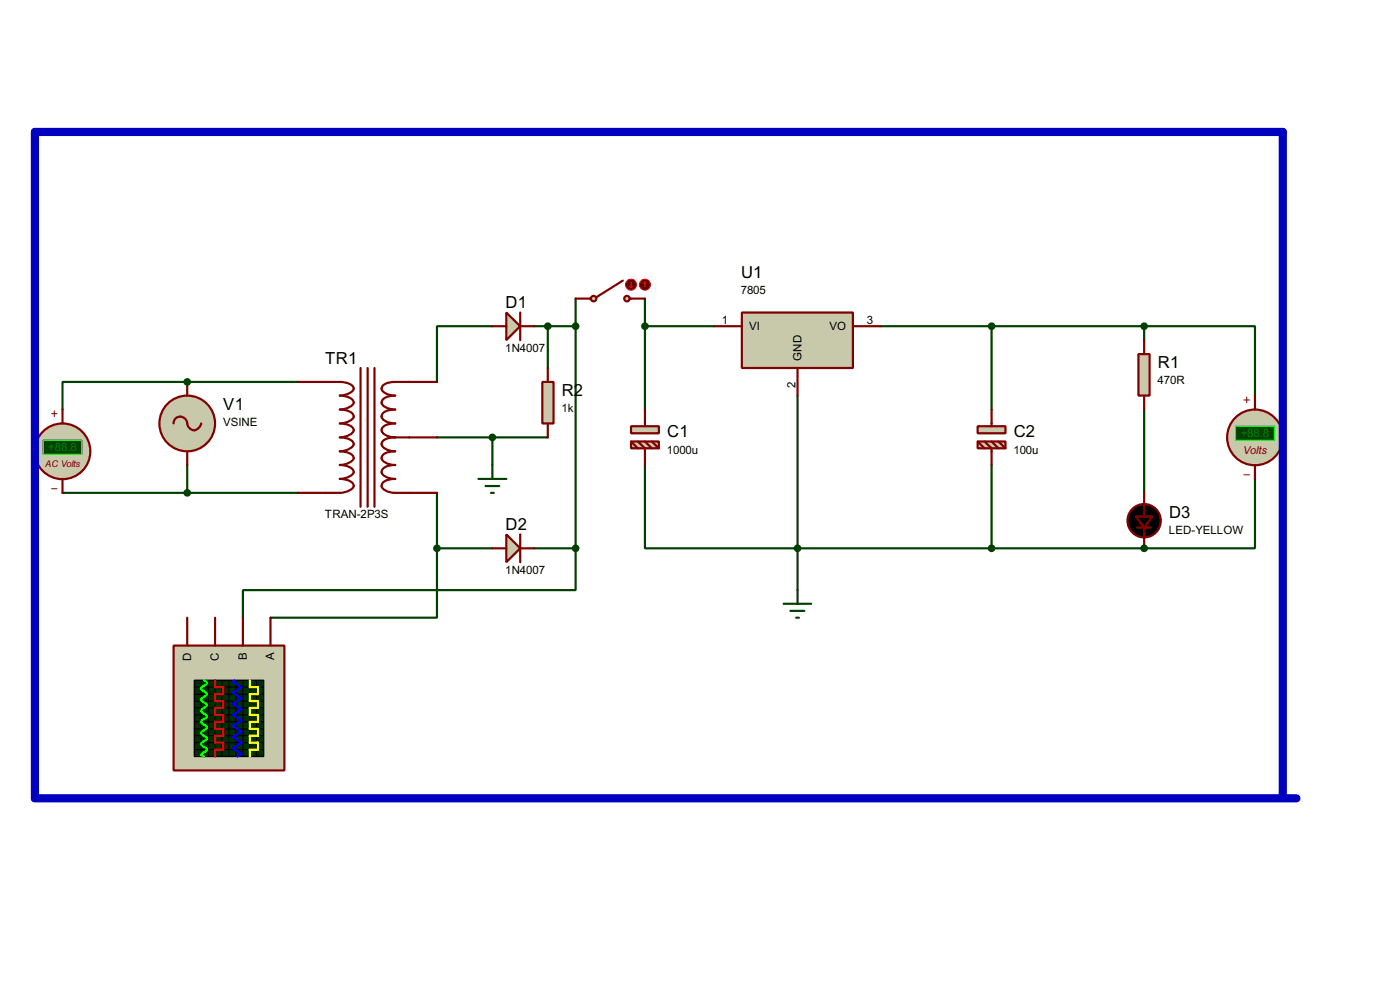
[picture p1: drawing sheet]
<svg xmlns="http://www.w3.org/2000/svg" width="256mm" height="180mm" viewBox="0 0 256 180" stroke-linecap="round" stroke-linejoin="round" font-family="sans-serif">
<path d="M90.2 59.7h-10.1v10.2M130.9 59.7h-12.7v15.3M161.3 59.7h20.4v15.3M34.3 69.9h20.4M146.1 72.4v35.6M209.6 75v15.2M11.5 90.2h43.2M34.3 85.1v5.1M118.2 85.1v15.3h63.5v-15.3" fill="none" stroke="#004000" stroke-width=".4"/>
<circle cx="34.3" cy="69.9" r=".2" fill="#004000"/>
<path d="M181.7 59.7h27.9M209.6 59.7h20.3v12.7M209.6 59.7v2.6M34.3 69.9h-22.8v5.1M181.7 100.4h27.9" fill="none" stroke="#004000" stroke-width=".4"/>
<circle cx="209.6" cy="100.4" r=".2" fill="#004000"/>
<path d="M97.8 59.7h7.7M100.4 59.7v7.7M105.5 54.7v45.7M118.2 54.7v5M80.1 90.2v10.2M80.1 80.1h20.3M90.2 80.1v5M229.9 87.7v12.7h-20.3M80.1 100.4v12.7h-30.5M80.1 100.4h10.1M97.8 100.4h7.7M105.5 100.4v7.6h-61v5.1" fill="none" stroke="#004000" stroke-width=".4"/>
<circle cx="34.3" cy="77.5" r="5.1" fill="#c8c8aa" stroke="#800000" stroke-width=".4"/>
<path d="M31.8 77.5a1.25 1.25 0 0 1 1.3-1.2 1.25 1.25 0 0 1 1.2 1.2 1.28 1.28 0 0 0 1.3 1.3 1.28 1.28 0 0 0 1.3-1.3M34.3 69.9v2.5M54.7 69.9h7.6a3.2 3.2 0 0 1 2.4 .9 .86 .86 0 0 1-.7 1.2l-1.1 .3-.6 .1a2.33 2.33 0 0 1 2.5 1.3 2.68 2.68 0 0 1-2.5 1.3 3.1 3.1 0 0 1 2.4 .9 .88 .88 0 0 1-.7 1.2l-1.1 .3-.6 .1a3.2 3.2 0 0 1 2.4 .9 .9 .9 0 0 1-.7 1.2l-1.1 .4-.6 .1a3.2 3.2 0 0 1 2.4 .8 .89 .89 0 0 1-.7 1.2l-1.1 .4-.6 .1a3.2 3.2 0 0 1 2.4 .9 .86 .86 0 0 1-.7 1.2l-1.1 .3-.6 .1a2.33 2.33 0 0 1 2.5 1.3 2.68 2.68 0 0 1-2.5 1.3 3.1 3.1 0 0 1 2.4 .9 .88 .88 0 0 1-.7 1.2l-1.1 .3-.6 .1h-7.6M66.1 67.4v25.4M67.4 67.4v25.4M68.6 67.4v25.4M80.1 69.9h-7.7a2.84 2.84 0 0 0-2.4 .9 .88 .88 0 0 0 .6 1.2l1.1 .3 .7 .1a2.8 2.8 0 0 0-2.4 .9 .89 .89 0 0 0 .6 1.2l1.1 .4 .7 .1a2.77 2.77 0 0 0-2.4 .9 .9 .9 0 0 0 .6 1.2l1.1 .3 .7 .1a2.84 2.84 0 0 0-2.4 .9 .93 .93 0 0 0 .6 1.2l1.1 .4 .7 .1M34.3 82.6v2.5M72.4 80.1a2.84 2.84 0 0 0-2.4 .8 .91 .91 0 0 0 .6 1.2l1.1 .4 .7 .1a2.84 2.84 0 0 0-2.4 .9 .88 .88 0 0 0 .6 1.2l1.1 .3 .7 .1a2.8 2.8 0 0 0-2.4 .9 .89 .89 0 0 0 .6 1.2l1.1 .4 .7 .1a2.77 2.77 0 0 0-2.4 .9 .9 .9 0 0 0 .6 1.2l1.1 .3 .7 .1h7.7M72.4 80.1h7.7" fill="none" stroke="#800000" stroke-width=".4"/>
<path d="M92.8 57.2l2.5 2.5-2.5 2.6z" fill="#c8c8aa" stroke="#800000" stroke-width=".4"/>
<path d="M90.2 59.7h2.6M95.3 57.2v5.1M95.3 59.7h2.5" fill="none" stroke="#800000" stroke-width=".4"/>
<path d="M92.8 97.8l2.5 2.6-2.5 2.5z" fill="#c8c8aa" stroke="#800000" stroke-width=".4"/>
<path d="M95.3 97.8v5.1M90.2 100.4h2.6M95.3 100.4h2.5" fill="none" stroke="#800000" stroke-width=".4"/>
<g fill="#c8c8aa" stroke="#800000" stroke-width=".4">
<path d="M115.6 78h5.1v1.3h-5.1z"/>
<path d="M115.6 80.8h5.1v1.3h-5.1z"/>
</g>
<path d="M118.2 75v3M115.6 80.8l1.3 1.3M116.9 80.8l1.3 1.3v3M118.2 80.8l1.2 1.3M119.4 80.8l1.3 1.3" fill="none" stroke="#800000" stroke-width=".4"/>
<g fill="#c8c8aa" stroke="#800000" stroke-width=".4">
<path d="M179.1 78h5.1v1.3h-5.1z"/>
<path d="M179.1 80.8h5.1v1.3h-5.1z"/>
</g>
<path d="M181.7 75v3M179.1 80.8l1.3 1.3M180.4 80.8l1.3 1.3v3M181.7 80.8l1.2 1.3M182.9 80.8l1.3 1.3" fill="none" stroke="#800000" stroke-width=".4"/>
<path d="M135.9 57.2h20.4v10.2h-20.4z" fill="#c8c8aa" stroke="#800000" stroke-width=".4"/>
<path d="M130.9 59.7h5M156.3 59.7h5M146.1 67.4v5" fill="none" stroke="#800000" stroke-width=".4"/>
<path d="M208.6 64.8h2v7.6h-2z" fill="#c8c8aa" stroke="#800000" stroke-width=".4"/>
<path d="M209.6 62.3v2.5M209.6 72.4v2.6M208.3 96.6h2.6M209.6 90.2v4.3M209.6 96.6v3.8" fill="none" stroke="#800000" stroke-width=".4"/>
<g fill="#000" stroke="#800000" stroke-width=".4">
<path d="M208.1 94.5h3l-1.5 2.1z"/>
<circle cx="209.6" cy="95.3" r="3.1"/>
</g>
<g fill="#004000" stroke="#004000" stroke-width=".4">
<circle cx="118.1" cy="59.7" r=".5"/>
<circle cx="105.4" cy="59.7" r=".5"/>
<circle cx="146.1" cy="100.4" r=".5"/>
<circle cx="181.6" cy="59.7" r=".5"/>
<circle cx="181.6" cy="100.4" r=".5"/>
</g>
<path d="M143.6 110.5h5M144.8 111.8h2.6M145.9 113.1h.5M146.1 108v2.5" fill="none" stroke="#004000" stroke-width=".4"/>
<path d="M31.8 118.2h20.3v22.8h-20.3z" fill="#c8c8aa" stroke="#800000" stroke-width=".4"/>
<path d="M35.6 124.5h12.7v14h-12.7z" fill="#003000" stroke="#000" stroke-width=".25"/>
<g fill="none" stroke="#000" stroke-width=".18">
<path d="M35.6 129.6h12.7M35.6 130.9h12.7M35.6 132.1h12.7M35.6 133.4h12.7M35.6 134.7h12.7M35.6 135.9h12.7M35.6 137.2h12.7M35.6 127.1h12.7M35.6 125.8h12.7M35.6 128.3h12.7M36.9 124.5v14M38.2 124.5v14"/>
<path d="M39.4 124.5v14M40.7 124.5v14M42 124.5v14M43.2 124.5v14M44.5 124.5v14M45.8 124.5v14M47 124.5v14"/>
</g>
<path d="M45.8 124.5v1.3h1.5v1.3h-1.5v1.2h1.5v1.3h-1.5v1.3h1.5v1.2h-1.5v1.3h1.5v1.3h-1.5v1.2h1.5v1.3h-1.5v1.3" fill="none" stroke="#ff0" stroke-width=".4"/>
<path d="M39.4 124.5v1.3h1.5v1.3h-1.5v1.2h1.5v1.3h-1.5v1.3h1.5v1.2h-1.5v1.3h1.5v1.3h-1.5v1.2h1.5v1.3h-1.5v1.3" fill="none" stroke="#f00" stroke-width=".4"/>
<path d="M43 124.5l-.3 .3 1.6 1-1.6 1 1.6 1-1.6 1 1.6 1-1.6 1.1 1.6 1-1.6 1 1.6 1-1.6 1 1.6 1-1.6 1.1 1.6 1-.8 .5" fill="none" stroke="#00f" stroke-width=".4"/>
<path d="M37.4 124.5l.4 .2 .1 .3-.1 .3-.8 .5-.1 .2 .1 .3 .8 .5 .1 .3-.1 .2-.8 .5-.1 .3 .1 .2 .8 .5 .1 .3-.1 .2-.4 .3a.54 .54 0 0 0-.4 .7l.8 .5 .1 .3-.1 .3-.8 .4-.1 .3 .1 .3 .8 .5 .1 .3-.1 .2-.8 .5-.1 .3 .1 .2 .8 .5 .1 .3-.1 .2-.8 .5a.6 .6 0 0 0 .5 .9l.4 .4-.1 .3-.8 .4-.1 .3 .5 .3" fill="none" stroke="#0f0" stroke-width=".4"/>
<path d="M34.3 113.1v5.1M39.4 113.1v5.1M44.5 113.1v5.1M49.6 113.1v5.1" fill="none" stroke="#800000" stroke-width=".4"/>
<circle cx="11.4" cy="82.6" r="5.1" fill="#c8c8aa" stroke="#800000" stroke-width=".4"/>
<path d="M9.5 75.7h1M10 75.2v1.1M9.5 89.5h1" fill="none" stroke="#800000" stroke-width=".18"/>
<path d="M7.9 80.6h7.1v2.5h-7.1z" fill="#004000" stroke="#0f0" stroke-width=".2"/>
<path d="M11.5 75v2.5M11.5 87.7v2.5" fill="none" stroke="#800000" stroke-width=".4"/>
<circle cx="229.9" cy="80.1" r="5.1" fill="#c8c8aa" stroke="#800000" stroke-width=".4"/>
<path d="M227.9 73.2h1M228.4 72.7v1M227.9 86.9h1" fill="none" stroke="#800000" stroke-width=".18"/>
<path d="M226.4 78h7.1v2.6h-7.1z" fill="#004000" stroke="#0f0" stroke-width=".2"/>
<path d="M229.9 72.4v2.6M229.9 85.1v2.6" fill="none" stroke="#800000" stroke-width=".4"/>
<g fill="#004000" stroke="#004000" stroke-width=".4">
<circle cx="34.3" cy="90.2" r=".5"/>
<circle cx="34.3" cy="69.9" r=".5"/>
<circle cx="209.6" cy="59.7" r=".5"/>
<circle cx="209.6" cy="100.4" r=".5"/>
<circle cx="80" cy="100.4" r=".5"/>
<circle cx="105.4" cy="100.4" r=".5"/>
</g>
<path d="M87.7 87.7h5.1M89 89h2.5M90 90.2h.5M90.2 85.1v2.6" fill="none" stroke="#004000" stroke-width=".4"/>
<g fill="#c8c8aa" stroke="#800000" stroke-width=".4">
<circle cx="114.8" cy="54.7" r=".5"/>
<circle cx="108.7" cy="54.7" r=".5"/>
</g>
<path d="M105.5 54.7h2.8M114.1 51.4l-4.8 3M115.4 54.7h2.8" fill="none" stroke="#800000" stroke-width=".4"/>
<circle cx="115.6" cy="52.1" r="1" fill="#400000" stroke="#f00" stroke-width=".2"/>
<path d="M115.4 52.4l.2 .2M115.6 51.6v1M115.9 52.4l-.3 .2" fill="none" stroke="#f00" stroke-width=".2"/>
<circle cx="118.1" cy="52.1" r="1" fill="#400000" stroke="#f00" stroke-width=".2"/>
<path d="M118.2 51.6l-.3 .3M118.2 51.6l.2 .3M118.2 51.6v1" fill="none" stroke="#f00" stroke-width=".2"/>
<path d="M99.4 69.9h2v7.6h-2z" fill="#c8c8aa" stroke="#800000" stroke-width=".4"/>
<path d="M100.4 67.4v2.5M100.4 77.5v2.6" fill="none" stroke="#800000" stroke-width=".4"/>
<g fill="#004000" stroke="#004000" stroke-width=".4">
<circle cx="100.3" cy="59.7" r=".5"/>
<circle cx="90.2" cy="80.1" r=".5"/>
</g>
<path d="M235 146.1v-121.9h-228.6v121.9h231.1" fill="none" stroke="#0000c0" stroke-width="1.5"/>
<g font-size="3.4">
<text x="135.8" y="50.8">U1</text>
<text x="92.6" y="56.4">D1</text>
<text x="59.6" y="66.6">TR1</text>
<text x="212.1" y="67.4">R1</text>
<text x="40.9" y="75">V1</text>
<text x="102.9" y="72.5">R2</text>
<text x="122.2" y="80.1">C1</text>
<text x="185.7" y="80.1">C2</text>
<text x="214.2" y="94.8">D3</text>
<text x="92.6" y="97">D2</text>
</g>
<g font-size="2.4">
<text x="135.7" y="53.8">7805</text>
<text x="132.3" y="59.3">1</text>
<text x="158.8" y="59.3">3</text>
<text x="92.6" y="64.4">1N4007</text>
<text x="137.2" y="60.4">VI</text>
<text x="151.9" y="60.4">VO</text>
<text x="145.7" y="71.1" transform="rotate(-90 145.7 71.1)">2</text>
<text x="146.8" y="66" transform="rotate(-90 146.8 66)">GND</text>
<text x="212.1" y="70.3">470R</text>
<text x="40.9" y="78">VSINE</text>
<text x="102.9" y="75.4">1k</text>
<text x="122.2" y="83">1000u</text>
<text x="185.7" y="83">100u</text>
<text x="59.5" y="94.9">TRAN-2P3S</text>
<text x="214.1" y="97.8">LED-YELLOW</text>
<text x="92.6" y="105">1N4007</text>
<text x="35" y="120.9" transform="rotate(-90 35 120.9)">D</text>
<text x="40.1" y="120.9" transform="rotate(-90 40.1 120.9)">C</text>
<text x="45.2" y="120.8" transform="rotate(-90 45.2 120.8)">B</text>
<text x="50.2" y="120.8" transform="rotate(-90 50.2 120.8)">A</text>
</g>
<g font-size="2.4" fill="#008000">
<text x="8.9" y="82.5">+88.8</text>
<text x="227.3" y="80">+88.8</text>
</g>
<text font-size="2.3" fill="#800000" x="227.7" y="83">Volts</text>
<text font-size="1.9" fill="#800000" x="8.3" y="85.4">AC Volts</text>
</svg>
